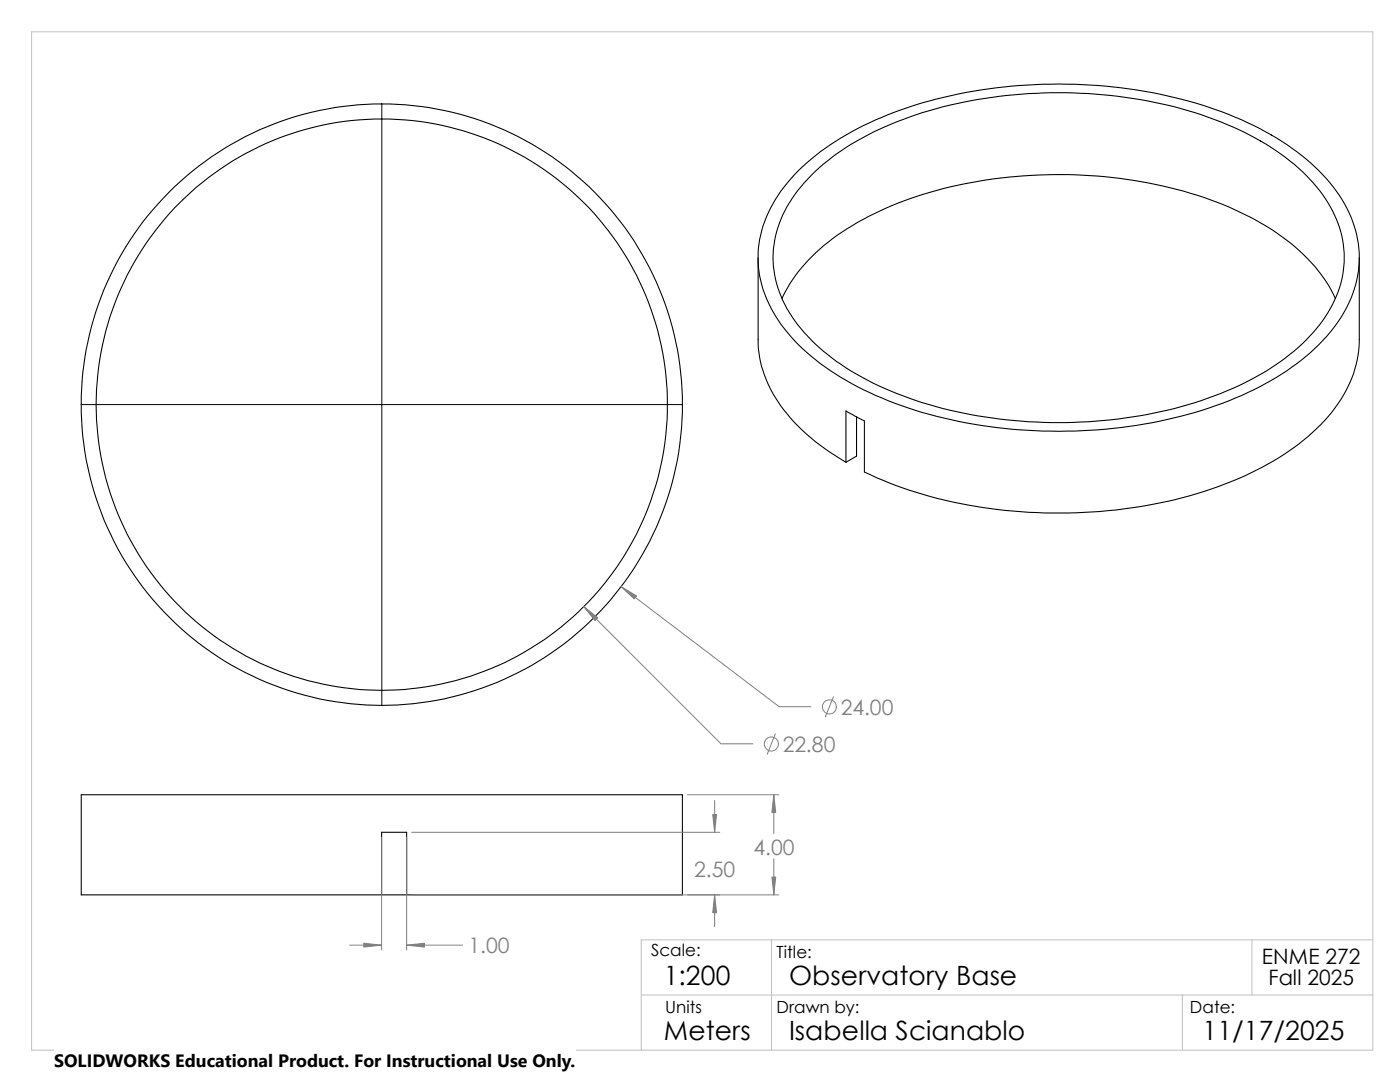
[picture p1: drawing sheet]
<svg xmlns="http://www.w3.org/2000/svg" width="279mm" height="216mm" viewBox="0 0 279 216" stroke-linecap="round" stroke-linejoin="round" font-family="sans-serif">
<path d="M6.3 6.3h267.7v203.2h-267.7zM128 198.5h146M154 187.5v22M236 198.5v11M249.9 187.5v11M274 187.5h-146v22" fill="none" stroke="#c0c0c0" stroke-width=".2"/>
<g fill="none" stroke="#000" stroke-width=".21">
<path d="M159.3 34.1a57 57 0 0 1 22-12.7 99.2 99.2 0 0 1 62.7 1 52.3 52.3 0 0 1 20.8 13.3 22.8 22.8 0 0 1 6.1 19.3 27 27 0 0 1-9.3 15.3 62.5 62.5 0 0 1-25.9 12.8 99.4 99.4 0 0 1-57.1-2.6 52.3 52.3 0 0 1-20.8-13.4 23.5 23.5 0 0 1-6.5-17.5 25.8 25.8 0 0 1 8-15.5zM161.9 35a53.6 53.6 0 0 1 20.9-12.1 93.9 93.9 0 0 1 58.2 .5 49.5 49.5 0 0 1 21.1 13.1 21.8 21.8 0 0 1 6 17.5 25.4 25.4 0 0 1-9 15.3 58.3 58.3 0 0 1-23.3 11.8 94.2 94.2 0 0 1-54.3-1.6 49.7 49.7 0 0 1-21-13.2 21.8 21.8 0 0 1-6-17.4 24.2 24.2 0 0 1 7.4-13.9zM151.3 51.4v16.3a23.8 23.8 0 0 0 6.5 15.7 43.1 43.1 0 0 0 11 8.8M156.1 59.6a33.6 33.6 0 0 1 14-14.6 75.6 75.6 0 0 1 31.2-9.7 91.4 91.4 0 0 1 43.9 6 46 46 0 0 1 17.8 12.6l2.2 3.2 1.3 2.5M271.3 51.4v16.3a23.5 23.5 0 0 1-6.3 15.4 51 51 0 0 1-20.6 13.5 96.8 96.8 0 0 1-46.8 4.9 84.2 84.2 0 0 1-25.1-7.3v-10.2l-3.7-2v10.2M170.9 83.2v7.8l-2.1 1.2M76.2 178.6h-60v-20h120v20h-55M76.2 178.6v-12.5h5v12.5M76.2 178.6h5"/>
<circle cx="76.2" cy="80.7" r="60"/>
<circle cx="76.2" cy="80.7" r="57"/>
</g>
<g fill="none" stroke="#808080" stroke-width=".2">
<path d="M124 117.1l31.5 23.9h6.3M116.5 121l27.4 27.4h6.3M166.3 139l-1.6 4M137.2 158.6h18.2M142.6 159.7v6.4M154.4 158.6v7.7M154.7 146.4l-1.6 4.1M76.2 167.1v22.5M81.2 167.1v22.5M82.2 178.6h73.2M82.2 166.1h61.4M142.6 178.6v6.3"/>
<path d="M154.4 171.4v7.2M69.8 188.6h6.4M81.2 188.6h11.1"/>
<circle cx="153.9" cy="148.5" r="1.41"/>
<circle cx="165.5" cy="141.1" r="1.41"/>
</g>
<g fill="#808080" stroke="#808080" stroke-width=".2">
<path d="M81.2 188.6l3.5-.4v.8z"/>
<path d="M72.6 188.2l3.6 .4-3.6 .4z"/>
<path d="M154.1 175h.7l-.4 3.6z"/>
<path d="M154.4 158.6l.4 3.5h-.7z"/>
<path d="M142.2 162.5h.8l-.4 3.6z"/>
<path d="M142.6 178.6l.4 3.5h-.8z"/>
<path d="M124 117.1l3 1.8-.4 .6z"/>
<path d="M116.5 121l2.8 2.3-.6 .5z"/>
</g>
<path d="M76.2 20.7v120.1M16.2 80.7h120" fill="none" stroke="#000" stroke-width=".2"/>
<path d="M10.8 209.2h104.1v6.7h-104.1z" fill="#fff"/>
<g font-size="5.3">
<text x="132.5" y="196.5">1:200</text>
<text x="157.5" y="196.5">Observatory Base</text>
<text x="132.5" y="207.5">Meters</text>
<text x="157.5" y="207.5">Isabella Scianablo</text>
<text x="240" y="207.5">11/17/2025</text>
</g>
<g font-size="4.2" fill="#808080">
<text x="167.8" y="142.7">24.00</text>
<text x="156.2" y="150.1">22.80</text>
<text x="150.4" y="170.5">4.00</text>
<text x="138.5" y="174.9">2.50</text>
<text x="93.5" y="190.2">1.00</text>
</g>
<g font-size="4.2">
<text x="251.8" y="192.3">ENME 272</text>
<text x="253.2" y="196.5">Fall 2025</text>
</g>
<text font-size="3.6" x="10.8" y="213">SOLIDWORKS Educational Product. For Instructional Use Only.</text>
<g font-size="3.4">
<text x="130" y="190.7">Scale:</text>
<text x="155" y="191.2">Title:</text>
<text x="132.8" y="202.2">Units</text>
<text x="155" y="202.2">Drawn by:</text>
<text x="237.5" y="202.2">Date:</text>
</g>
</svg>
